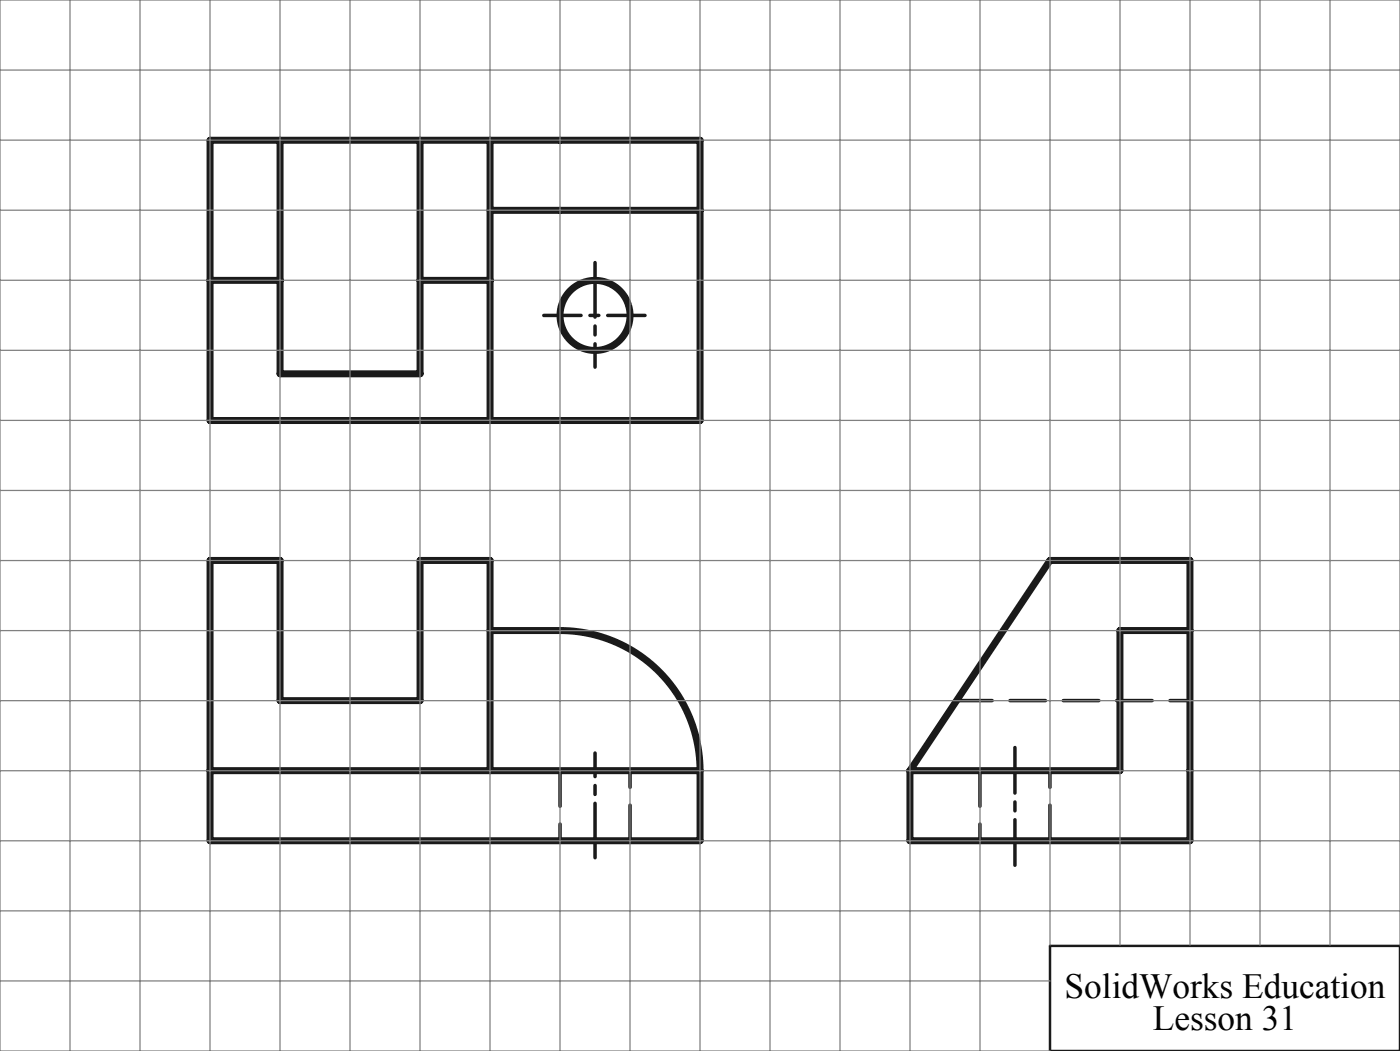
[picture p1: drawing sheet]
<svg xmlns="http://www.w3.org/2000/svg" width="200mm" height="150mm" viewBox="0 0 200 150" stroke-linecap="round" stroke-linejoin="round" font-family="sans-serif">
<g fill="none" stroke="#191924" stroke-width="1" stroke-linecap="butt">
<path d="M80 90a20 20 0 0 1 20 20"/>
<circle cx="85" cy="45" r="5"/>
</g>
<path d="M150 135h50v15h-50z" fill="none" stroke="#191924" stroke-width=".35"/>
<path d="M77.7 45h14.4" fill="none" stroke="#191924" stroke-width=".5" stroke-dasharray="15.2 1.3 1.3 1.3" stroke-dashoffset="9.9"/>
<path d="M85 37.5v14.9M85 122.4v-14.9" fill="none" stroke="#191924" stroke-width=".5" stroke-dasharray="15.2 1.3 1.3 1.3" stroke-dashoffset="7.5"/>
<path d="M145 123.5v-16.8" fill="none" stroke="#191924" stroke-width=".5" stroke-dasharray="15.2 1.3 1.3 1.3" stroke-dashoffset="8.7"/>
<path d="M136.7 100h33.3M80 110v10M90 120v-10M140 110v10M150 120v-10" fill="none" stroke="#191924" stroke-width=".5" stroke-dasharray="5.1 2.5"/>
<path d="M30 20h70v40h-70zM40 20v33.4h20v-33.4M70 20v40M70 30h30M30 40h10M60 40h10M150 80h20v40h-40v-10zM70 90h10M170 90h-10v20h-30M30 110h70v10h-70v-40h10v20h20v-20h10v30" fill="none" stroke="#191924" stroke-width="1"/>
<g fill="none" stroke="#808080" stroke-width=".18">
<path d="M0 10h200M10 0v150M20 0v150M30 0v150M40 0v150M50 0v150M60 0v150M70 0v150M80 0v150M90 0v150M100 0v150M110 0v150"/>
<path d="M120 0v150M130 0v150M140 0v150M150 0v134.9M160 0v134.9M170 0v134.9M180 0v134.9M190 0v134.9M0 30h200M0 20h200M0 50h200M0 40h200"/>
<path d="M0 70h200M0 60h200M0 90h200M0 80h200M0 110h200M0 100h200M0 130h200M0 120h200M200 134.9v-134.9h-200v150h150M0 140h150"/>
</g>
<g font-size="5">
<text x="152.1" y="142.4">SolidWorks Education</text>
<text x="164.7" y="147">Lesson 31</text>
</g>
</svg>
